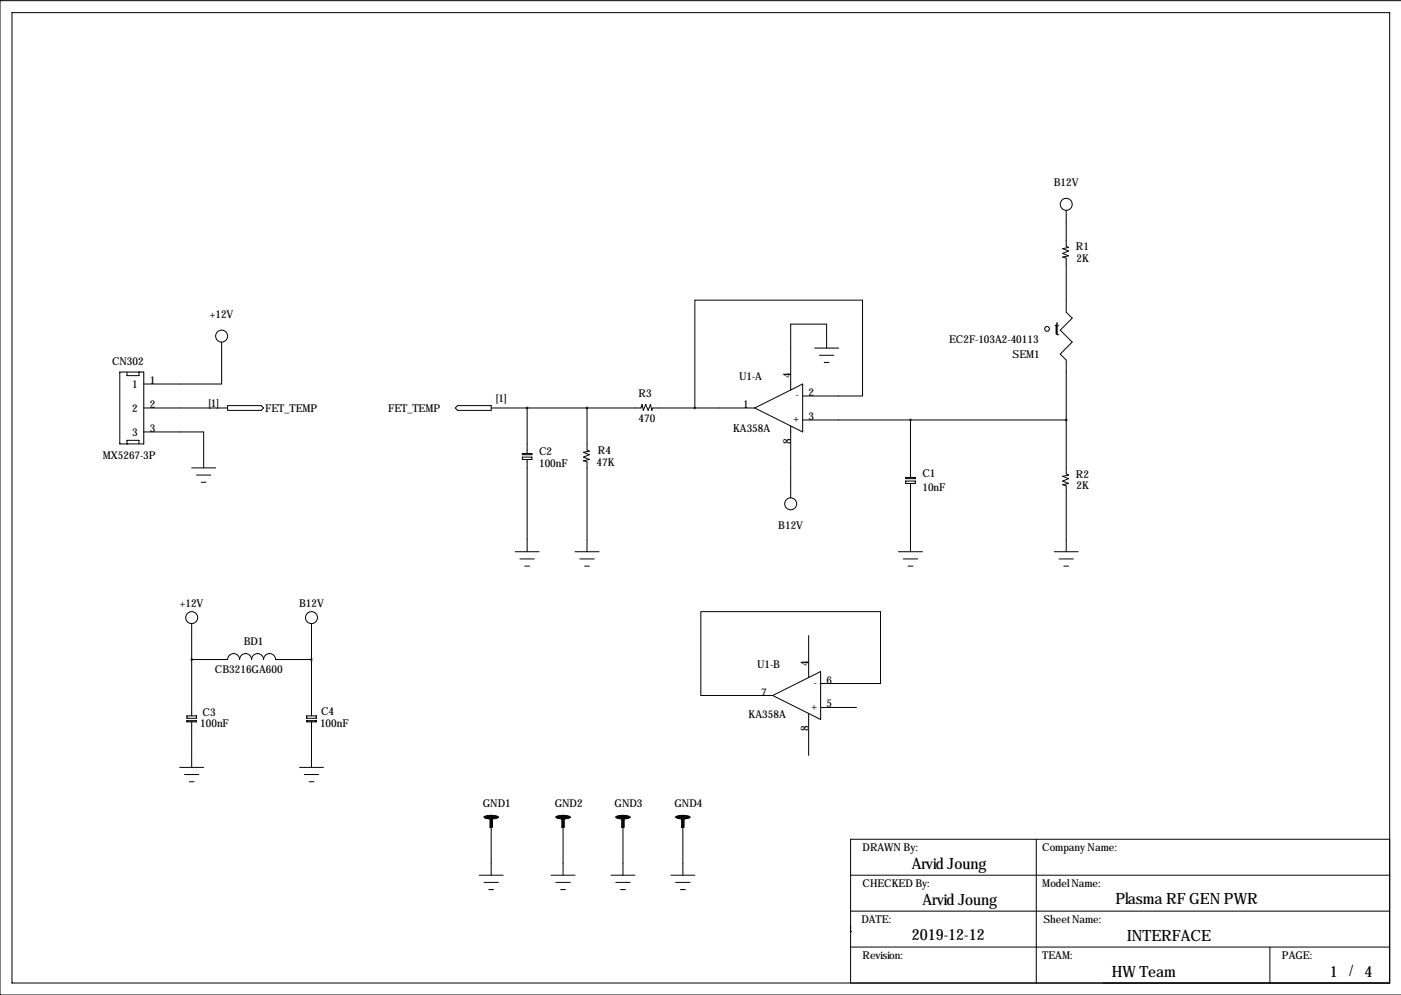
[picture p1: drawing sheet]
<svg xmlns="http://www.w3.org/2000/svg" width="297mm" height="211mm" viewBox="0 0 297 211" stroke-linecap="round" stroke-linejoin="round" font-family="sans-serif">
<g fill="none" stroke="#000" stroke-width=".21">
<path d="M2.5 2.7h292.1v205.7h-292.1zM297.1 .1h-297.1v210.9h297.1M226.1 44.6v7.6l.5 .3-1.3 .2 1.3 .5-1.3 .5 1.3 .5-1.3 .3 .8 .3v11.4l1.2 1.3-2.5 2.5 2.5 2.5-2.5 2.6 1.3 1.2v24.2l.5 .2-1.3 .3 1.3 .5-1.3 .5 1.3 .5-1.3 .3 .8 .2v14M25.4 78.9h5.1v15.2h-5.1zM26.9 78.9v.7h2.6v-.7M29.5 78.9h.1M47 72.5v8.9h-16.5M172.7 73.8h5.1M173.7 75.3h3.1M174.8 76.8h1M175.3 73.8v-5.1h-7.7v14M26.9 94.1h.1"/>
<path d="M26.9 94.1v-.7h2.6v.7M30.5 91.6h12.7v7.6M30.5 86.5h17.8M40.6 99.2h5.1M48.3 86h7.1l.5 .5-.5 .5h-7.1zM96.5 86.5l.5-.5h7.1v1h-7.1zM104.1 86.5h31.8l.2-.8 .3 1.3 .5-1.3 .5 1.3 .5-1.3 .3 1.3 .2-.5h21.6M110.7 96.2h2.1v.2h-2.1zM110.7 96.9h2.1v.5h-2.1zM111.8 86.5v9.7M111.8 97.4v19.6M124.5 86.5v8.9l.5 .2-1.3 .3 1.3 .5-1.3 .5 1.3 .5-1.3 .3 .8 .2v19.1"/>
<path d="M160 86.5l10.2-5.1v10.2zM167.6 90.3v15.3M170.2 84h12.7v-20.4h-35.6v22.9M170.2 89h55.9M193 89v12.2M41.7 100.7h3M42.7 102.2h1M109.2 117h5.1M110.2 118.5h3.1M121.9 117h5.1M122.9 118.5h3.1M190.5 117h5.1"/>
<path d="M191.5 118.5h3.1M192 101.2h2.1v.3h-2.1zM192 102h2.1v.5h-2.1zM193 102.5v14.5M223.5 117h5.1M224.5 118.5h3.1M40.6 139.8h7.7a1.27 1.27 0 0 1 1.2-1.2 1.27 1.27 0 0 1 1.3 1.2 1.27 1.27 0 0 1 1.3-1.2 1.27 1.27 0 0 1 1.2 1.2 1.27 1.27 0 0 1 1.3-1.2 1.27 1.27 0 0 1 1.3 1.2 1.27 1.27 0 0 1 1.3-1.2 1.27 1.27 0 0 1 1.2 1.2h7.6M40.6 132.2v19.6M66 132.2v19.6M111.3 120h1M124 120h1M171.4 134.8v8.9"/>
<path d="M192.5 120h1M225.6 120h1M39.6 151.8h2.1v.5h-2.1zM39.6 152.8h2.1v.2h-2.1zM40.6 153v9.7M65 152.8h2.1v.2h-2.1zM65 151.8h2.1v.5h-2.1zM66 153v9.7M163.8 147.5l10.2-5.1v10.1zM171.4 151.3v8.9M174 144.9h12.7v-15.2h-38.1v17.8h15.2M174 150h7.6"/>
<path d="M38.1 162.7h5.1M39.1 164.2h3.1M40.1 165.7h1M63.5 162.7h5.1M64.5 164.2h3.1M65.5 165.7h1M104.1 175.4v10.2M119.4 175.4v10.2M132.1 175.4v10.2M144.8 175.4v10.2M219.7 177.9v30.5M294.6 177.9h-114.3v30.5"/>
<path d="M101.6 185.6h5.1M102.6 187.1h3.1M103.6 188.6h1M116.8 185.6h5.1M117.9 187.1h3M118.9 188.6h1M129.5 185.6h5.1M130.6 187.1h3M131.6 188.6h1M142.2 185.6h5.1M143.3 187.1h3M144.3 188.6h1"/>
<path d="M180.3 197.5h.1M180.3 185.6h114.3M180.3 193.2h114.3M180.3 200.8h114.3M269.2 200.8v7.6"/>
<circle cx="226.1" cy="43.3" r="1.27"/>
<circle cx="47" cy="71.3" r="1.27"/>
<circle cx="222" cy="69.7" r=".51"/>
<circle cx="167.6" cy="106.8" r="1.27"/>
<circle cx="40.6" cy="131" r="1.27"/>
<circle cx="66" cy="131" r="1.27"/>
</g>
<path d="M103.9 173.6h.5v1.8h-.5zM102.6 173.2a3.4 3.4 0 0 1 3.1 .1 1.54 1.54 0 0 1-1.6 .3h-.2a1.08 1.08 0 0 1-1.3-.4zM119.1 173.6h.5v1.8h-.5zM117.9 173.2a3.4 3.4 0 0 1 3 .1 1.54 1.54 0 0 1-1.5 .3h-.3a1.08 1.08 0 0 1-1.2-.4zM131.8 173.6h.5v1.8h-.5zM130.6 173.2a3.4 3.4 0 0 1 3 .1 1.54 1.54 0 0 1-1.5 .3h-.3a1.08 1.08 0 0 1-1.2-.4zM144.5 173.6h.5v1.8h-.5zM143.3 173.2a3.4 3.4 0 0 1 3 .1 1.54 1.54 0 0 1-1.5 .3h-.3a1.08 1.08 0 0 1-1.2-.4z" fill="#000" stroke="#000" stroke-width=".21"/>
<path d="M124.4 86.5a.05 .05 0 0 0 .1 0 .05 .05 0 0 0-.1 0zM193 89a.05 .05 0 0 0 .1 0 .05 .05 0 0 0-.1 0zM111.7 86.5a.05 .05 0 0 0 .1 0 .05 .05 0 0 0-.1 0zM40.6 139.8a.05 .05 0 0 0 .1 0 .05 .05 0 0 0-.1 0zM66 139.8a.05 .05 0 0 0 .1 0 .05 .05 0 0 0-.1 0zM226 89a.05 .05 0 0 0 .1 0 .05 .05 0 0 0-.1 0z" fill="#000" stroke="#000" stroke-width=".51"/>
<text font-size="4.3" x="223.6" y="71.1">t</text>
<g font-size="3.3">
<text x="193.3" y="184.3">Arvid Joung</text>
<text x="195.6" y="191.9">Arvid Joung</text>
<text x="236.5" y="191.7">Plasma RF GEN PWR</text>
<text x="193.3" y="199.3">2019-12-12</text>
<text x="239" y="199.5">INTERFACE</text>
<text x="235.7" y="207.2">HW Team</text>
<text x="281.9" y="207.2">1</text>
<text x="286.1" y="207">/</text>
<text x="289.3" y="207.2">4</text>
</g>
<g font-size="2.3">
<text x="223.4" y="39.5">B12V</text>
<text x="228.1" y="53">R1</text>
<text x="228.3" y="55.5">2K</text>
<text x="44.5" y="67.5">+12V</text>
<text x="23.8" y="77.4">CN302</text>
<text x="201.2" y="72.8">EC2F-103A2-40113</text>
<text x="214.7" y="75.8">SEM1</text>
<text x="28" y="82.2">1</text>
<text x="31.7" y="81.4">1</text>
<text x="156.7" y="80.7">U1-A</text>
<text x="167.6" y="80.2" transform="rotate(-90 167.6 80.2)">4</text>
<text x="171.4" y="84">2</text>
<text x="28" y="87.3">2</text>
<text x="31.7" y="86.5">2</text>
<text x="44.2" y="86.2">[1]</text>
<text x="56.2" y="87.3">FET_TEMP</text>
<text x="82.3" y="87.3">FET_TEMP</text>
<text x="105.2" y="85.2">[1]</text>
<text x="135.4" y="89.6">470</text>
<text x="135.4" y="84.2">R3</text>
<text x="157.6" y="86.5">1</text>
<text x="168.2" y="89.6">+</text>
<text x="168.8" y="84.5">-</text>
<text x="171.4" y="89">3</text>
<text x="28" y="92.3">3</text>
<text x="31.7" y="91.6">3</text>
<text x="155.4" y="91.6">KA358A</text>
<text x="167.6" y="94" transform="rotate(-90 167.6 94)">8</text>
<text x="21.8" y="97.4">MX5267-3P</text>
<text x="114.3" y="96.4">C2</text>
<text x="114.3" y="98.9">100nF</text>
<text x="126.5" y="98.7">47K</text>
<text x="126.8" y="96.2">R4</text>
<text x="195.6" y="101.2">C1</text>
<text x="228.1" y="101.2">R2</text>
<text x="195.6" y="104">10nF</text>
<text x="228.3" y="103.8">2K</text>
<text x="165" y="112.2">B12V</text>
<text x="38.1" y="128.7">+12V</text>
<text x="63.4" y="128.7">B12V</text>
<text x="51.7" y="136.8">BD1</text>
<text x="45.6" y="142.6">CB3216GA600</text>
<text x="160.5" y="141.6">U1-B</text>
<text x="171.4" y="141.1" transform="rotate(-90 171.4 141.1)">4</text>
<text x="161.4" y="147.5">7</text>
<text x="172.6" y="145.4">-</text>
<text x="175.3" y="144.9">6</text>
<text x="42.5" y="154.1">100nF</text>
<text x="43" y="151.8">C3</text>
<text x="67.9" y="154.1">100nF</text>
<text x="68.1" y="151.5">C4</text>
<text x="158.7" y="152.3">KA358A</text>
<text x="171.4" y="155" transform="rotate(-90 171.4 155)">8</text>
<text x="172" y="150.5">+</text>
<text x="175.3" y="150">5</text>
<text x="102.4" y="171.1">GND1</text>
<text x="117.6" y="171.1">GND2</text>
<text x="130.3" y="171.1">GND3</text>
<text x="143" y="171.1">GND4</text>
<text x="182.9" y="180.5">DRAWN By:</text>
<text x="221" y="180.5">Company Name:</text>
<text x="182.9" y="188.1">CHECKED By:</text>
<text x="221" y="188.1">Model Name:</text>
<text x="182.6" y="195.7">DATE:</text>
<text x="221.2" y="195.7">Sheet Name:</text>
<text x="182.9" y="203.3">Revision:</text>
<text x="221" y="203.3">TEAM:</text>
<text x="271.8" y="203.3">PAGE:</text>
</g>
</svg>
